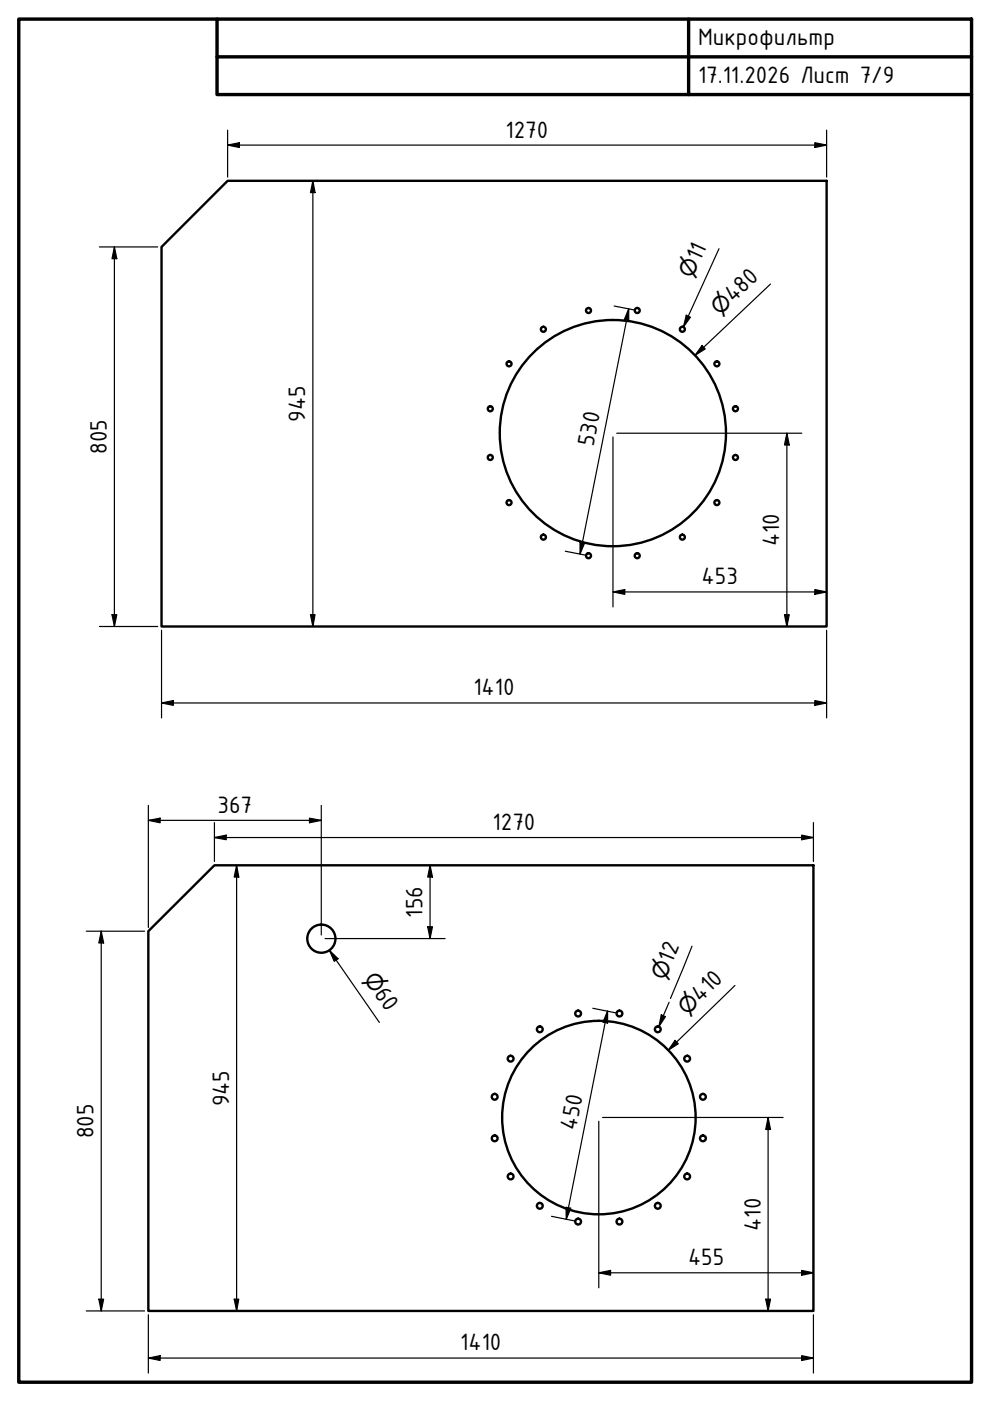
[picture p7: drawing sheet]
<svg xmlns="http://www.w3.org/2000/svg" width="210mm" height="297mm" viewBox="0 0 210 297" stroke-linecap="round" stroke-linejoin="round" font-family="sans-serif">
<!-- layer: Visible (ISO) -->
<g fill="none" stroke="#000" stroke-width=".51">
<path d="M48.3 38.3h127v94.5h-141.1v-80.4zM31.5 197.4l14-13.9h127v94.4h-141z"/>
<circle cx="107.9" cy="77.1" r=".53"/>
<circle cx="115.2" cy="69.8" r=".53"/>
<circle cx="124.8" cy="65.8" r=".53"/>
<circle cx="135.1" cy="65.8" r=".53"/>
<circle cx="144.7" cy="69.8" r=".53"/>
<circle cx="152" cy="77.1" r=".53"/>
<circle cx="103.9" cy="97" r=".53"/>
<circle cx="103.9" cy="86.7" r=".53"/>
<circle cx="129.9" cy="91.8" r="24"/>
<circle cx="155.9" cy="86.7" r=".53"/>
<circle cx="155.9" cy="97" r=".53"/>
<circle cx="107.9" cy="106.6" r=".53"/>
<circle cx="115.2" cy="113.9" r=".53"/>
<circle cx="124.8" cy="117.8" r=".53"/>
<circle cx="135.1" cy="117.8" r=".53"/>
<circle cx="144.7" cy="113.9" r=".53"/>
<circle cx="152" cy="106.6" r=".53"/>
<circle cx="68.1" cy="199" r="2.98"/>
<circle cx="114.4" cy="218.2" r=".61"/>
<circle cx="122.6" cy="214.9" r=".61"/>
<circle cx="131.3" cy="214.9" r=".61"/>
<circle cx="139.5" cy="218.2" r=".61"/>
<circle cx="104.9" cy="232.5" r=".61"/>
<circle cx="108.3" cy="224.5" r=".61"/>
<circle cx="127" cy="236.9" r="20.5"/>
<circle cx="145.7" cy="224.5" r=".61"/>
<circle cx="149" cy="232.5" r=".61"/>
<circle cx="104.9" cy="241.3" r=".61"/>
<circle cx="108.3" cy="249.4" r=".61"/>
<circle cx="114.4" cy="255.7" r=".61"/>
<circle cx="122.6" cy="259" r=".61"/>
<circle cx="131.3" cy="259" r=".61"/>
<circle cx="139.5" cy="255.7" r=".61"/>
<circle cx="145.7" cy="249.4" r=".61"/>
<circle cx="149" cy="241.3" r=".61"/>
</g>
<!-- layer: Border (ISO) -->
<path d="M4 4h202v289.1h-202zM46 4v16.1h160M46 12.1h160M146 4v16.1" fill="none" stroke="#000" stroke-width=".72"/>
<!-- layer: Dimension (ISO) -->
<g fill="none" stroke="#000" stroke-width=".25">
<path d="M48.3 30.8l2.5-.5v1zM48.3 30.8h127M48.3 27.6v9.9M66.3 38.3l.5 2.5h-1zM66.3 38.3v94.5M172.8 30.3l2.5 .5-2.5 .5zM175.3 27.6v9.9M21.1 52.4h12.3M24.3 52.4l.5 2.4h-1.1zM24.3 52.4v80.4M152.4 52.7l-7.5 16.6M130.2 64.9l4.1 .8"/>
<path d="M133.3 65.5v2.6l-1-.3zM133.3 65.5l-10.3 52M145.5 66.8l.9 .5-1.5 2zM148.8 73.3l.7 .7-2.1 1.3zM163.4 60.2l-16 15.1M130 92.7v36M130.8 91.8h39.2M166.8 91.8l.5 2.5h-1zM166.8 91.8v41M119.8 116.9l4.2 .8M123 114.9l1 .2-1 2.4zM21.1 132.8h12.3"/>
<path d="M23.7 130.3h1.1l-.5 2.5zM34.2 133.6v18.6M65.8 130.3h1l-.5 2.5zM130 125.5l2.5-.5v1zM130 125.5h45.3M166.3 130.3h1l-.5 2.5zM172.8 125l2.5 .5-2.5 .5zM175.3 133.6v18.6M34.2 149l2.5-.5v1zM34.2 149h141.1M172.8 148.5l2.5 .5-2.5 .5zM31.5 173.9l2.5-.4v.9z"/>
<path d="M31.5 170.8v25.9M31.5 173.9h36.6M45.5 177.6l2.5-.5v.9zM45.5 177.6h127M45.5 174.4v8.3M65.6 173.5l2.5 .4-2.5 .5zM68.1 170.8v27.4M170 177.1l2.5 .5-2.5 .4zM172.5 174.4v8.3M18.3 197.4h12.3M21.5 197.4l.5 2.5h-1zM21.5 197.4v80.5"/>
<path d="M50.2 183.5l.4 2.5h-.9zM50.2 183.5v94.4M68.9 199h25.5M90.7 196.5h1l-.5 2.5zM91.2 183.5l.5 2.5h-1zM91.2 183.5v15.5M69.8 201.5l1.9 1.8-.8 .5zM69.8 201.5l10.6 15.3M125.7 213.8l4.9 .9M128.8 214.4v2.5l-1-.2zM128.8 214.4l-8.7 44.1M140.2 215.2l.9 .3-1.4 2.2z"/>
<path d="M141.9 212.5l-2.2 5.2M146.7 200.6l-4.5 11.1M155.8 208.9l-14.1 13.8M127 237.7v35.3M127.8 236.9h38.2M143.1 220.6l.7 .7-2.1 1.4zM162.9 236.9l.5 2.6h-1.1zM162.9 236.9v41M116.9 257.9l4.9 1M120 256l1 .1-.9 2.4zM18.3 277.9h12.3M21 275.4h1l-.5 2.5z"/>
<path d="M31.5 278.8v12.3M49.7 275.4h.9l-.4 2.5zM127 269.9l2.5-.5v1zM127 269.9h45.5M162.3 275.4h1.1l-.5 2.5zM170 269.4l2.5 .5-2.5 .5zM172.5 278.8v12.3M31.5 287.9l2.5-.5v1zM31.5 287.9h141M170 287.4l2.5 .5-2.5 .5z"/>
</g>
<g fill="#000">
<path d="M48.3 30.8l2.5-.5v1zM172.8 30.3l2.5 .5-2.5 .5zM24.3 52.4l.5 2.4h-1.1zM66.3 38.3l.5 2.5h-1zM133.3 65.5v2.6l-1-.3zM145.5 66.8l.9 .5-1.5 2zM148.8 73.3l.7 .7-2.1 1.3zM166.8 91.8l.5 2.5h-1zM123 114.9l1 .2-1 2.4zM23.7 130.3h1.1l-.5 2.5zM65.8 130.3h1l-.5 2.5zM130 125.5l2.5-.5v1z"/>
<path d="M166.3 130.3h1l-.5 2.5zM172.8 125l2.5 .5-2.5 .5zM34.2 149l2.5-.5v1zM172.8 148.5l2.5 .5-2.5 .5zM31.5 173.9l2.5-.4v.9zM45.5 177.6l2.5-.5v.9zM65.6 173.5l2.5 .4-2.5 .5zM170 177.1l2.5 .5-2.5 .4zM21.5 197.4l.5 2.5h-1zM50.2 183.5l.4 2.5h-.9zM90.7 196.5h1l-.5 2.5zM91.2 183.5l.5 2.5h-1z"/>
<path d="M69.8 201.5l1.9 1.8-.8 .5zM128.8 214.4v2.5l-1-.2zM140.2 215.2l.9 .3-1.4 2.2zM143.1 220.6l.7 .7-2.1 1.4zM162.9 236.9l.5 2.6h-1.1zM120 256l1 .1-.9 2.4zM21 275.4h1l-.5 2.5zM49.7 275.4h.9l-.4 2.5zM127 269.9l2.5-.5v1zM162.3 275.4h1.1l-.5 2.5zM170 269.4l2.5 .5-2.5 .5zM31.5 287.9l2.5-.5v1z"/>
<path d="M170 287.4l2.5 .5-2.5 .5z"/>
</g>
<g font-size="5.4">
<text x="148" y="9.6">Микрофильтр</text>
<text x="148" y="17.6">17.11.2026 Лист 7/9</text>
<text x="107.2" y="29.2">1270</text>
<text x="148.4" y="55.6" transform="rotate(-66 148.4 55.6)">11</text>
<text x="155.5" y="64.2" transform="rotate(-43 155.5 64.2)">480</text>
<text x="64.7" y="89.4" transform="rotate(-90 64.7 89.4)">945</text>
<text x="125.9" y="94.8" transform="rotate(-79 125.9 94.8)">530</text>
<text x="22.6" y="96.3" transform="rotate(-90 22.6 96.3)">805</text>
<text x="165.2" y="115.9" transform="rotate(-90 165.2 115.9)">410</text>
<text x="148.8" y="123.9">453</text>
<text x="100.4" y="147.4">1410</text>
<text x="46.1" y="172.4">367</text>
<text x="104.4" y="176">1270</text>
<text x="89.6" y="194.5" transform="rotate(-90 89.6 194.5)">156</text>
<text x="142.5" y="204.3" transform="rotate(-68 142.5 204.3)">12</text>
<text x="79.2" y="210.7" transform="rotate(55 79.2 210.7)">60</text>
<text x="148.5" y="212.6" transform="rotate(-44 148.5 212.6)">410</text>
<text x="48.6" y="234.6" transform="rotate(-90 48.6 234.6)">945</text>
<text x="122.1" y="239.9" transform="rotate(-79 122.1 239.9)">450</text>
<text x="19.9" y="241.4" transform="rotate(-90 19.9 241.4)">805</text>
<text x="161.3" y="260.9" transform="rotate(-90 161.3 260.9)">410</text>
<text x="145.9" y="268.3">455</text>
<text x="97.6" y="286.3">1410</text>
</g>
<g font-size="4.6">
<text x="146.8" y="59.2" transform="rotate(-66 146.8 59.2)">⌀</text>
<text x="152.7" y="67" transform="rotate(-43 152.7 67)">⌀</text>
<text x="77" y="207.5" transform="rotate(55 77 207.5)">⌀</text>
<text x="141.1" y="207.9" transform="rotate(-68 141.1 207.9)">⌀</text>
<text x="145.7" y="215.3" transform="rotate(-44 145.7 215.3)">⌀</text>
</g>
</svg>
